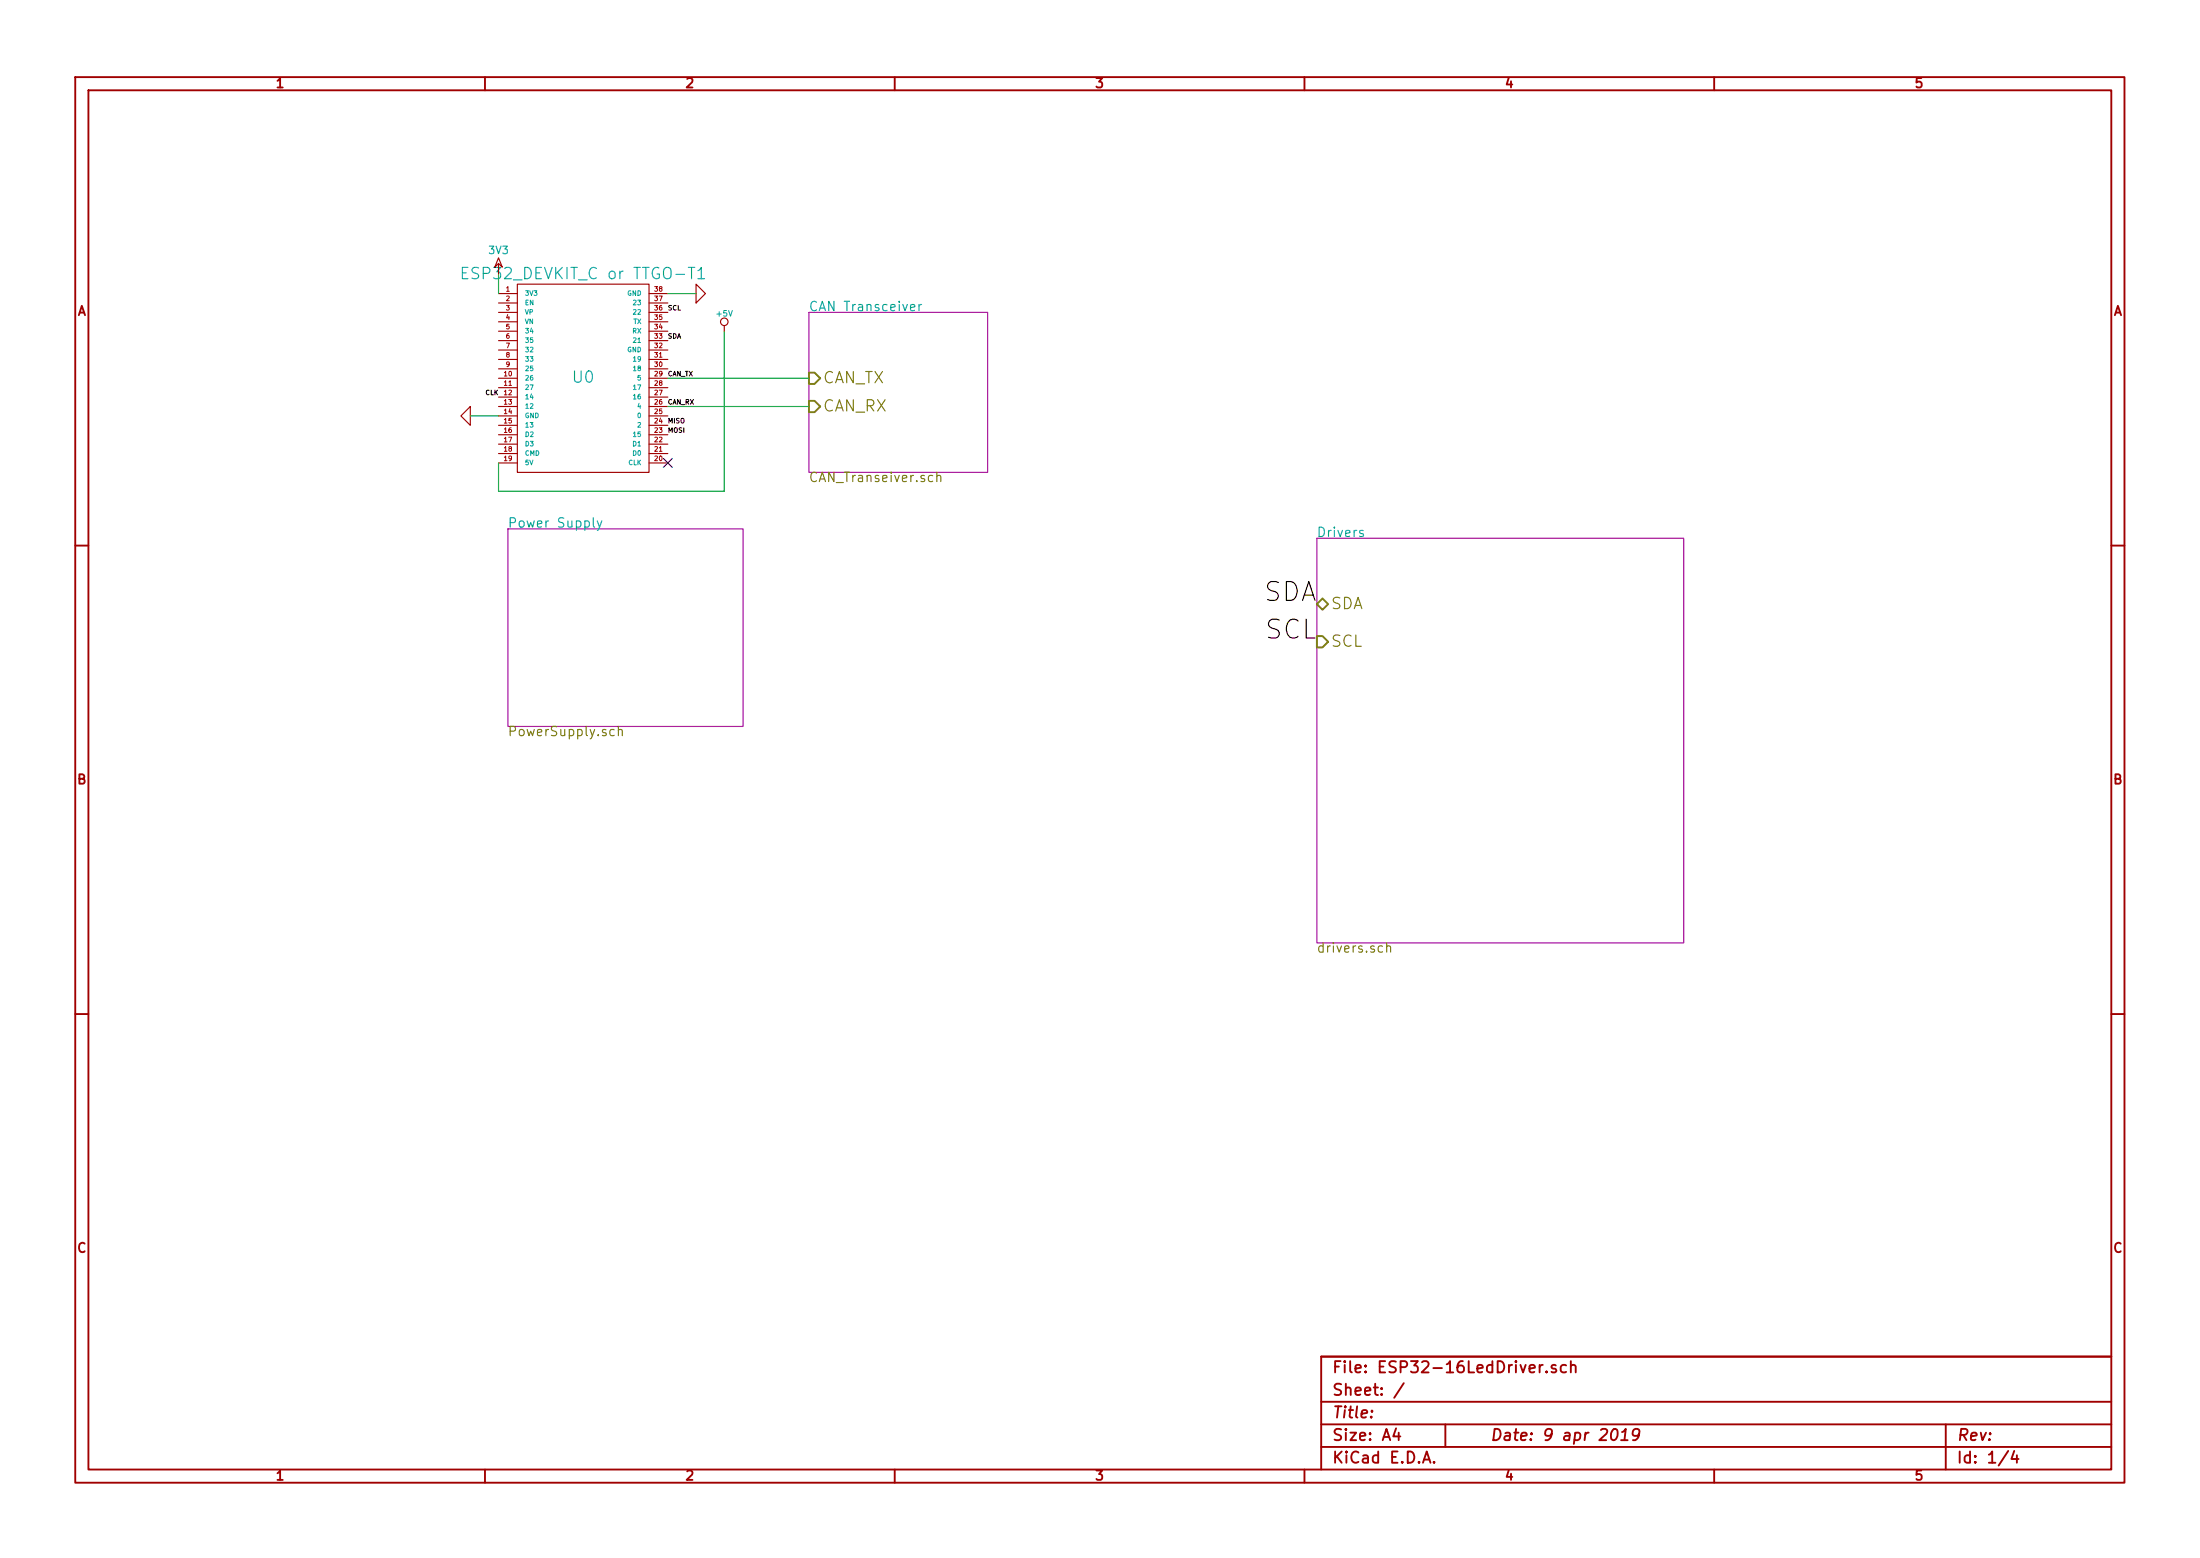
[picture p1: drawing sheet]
EESchema Schematic File Version 2
LIBS:power
LIBS:device
LIBS:transistors
LIBS:conn
LIBS:linear
LIBS:regul
LIBS:74xx
LIBS:cmos4000
LIBS:adc-dac
LIBS:memory
LIBS:xilinx
LIBS:special
LIBS:microcontrollers
LIBS:dsp
LIBS:microchip
LIBS:analog_switches
LIBS:motorola
LIBS:texas
LIBS:intel
LIBS:audio
LIBS:interface
LIBS:digital-audio
LIBS:philips
LIBS:display
LIBS:cypress
LIBS:siliconi
LIBS:opto
LIBS:atmel
LIBS:contrib
LIBS:valves
LIBS:esp32_devboards
LIBS:smalljumper
LIBS:sn65hvd233-ht
LIBS:lm2574n-5
LIBS:MCP23xxx
LIBS:tbd62x83a
LIBS:ESP32-16LedDriver-cache
EELAYER 27 0
EELAYER END
$Descr A4 11693 8268
encoding utf-8
Sheet 1 4
Title ""
Date "9 apr 2019"
Rev ""
Comp ""
Comment1 ""
Comment2 ""
Comment3 ""
Comment4 ""
$EndDescr
$Comp
L ESP32_DEVKIT_C U0
U 1 1
P 3100 2000
F 0 "U0" H 3100 2000 60  0000 C CNN
F 1 "ESP32_DEVKIT_C or TTGO-T1" H 3100 2550 60  0000 C CNN
F 2 "~" H 3100 2000 60  0000 C CNN
F 3 "~" H 3100 2000 60  0000 C CNN
	1    3100 2000
	1    0    0    -1  
$EndComp
Wire Wire Line
	3850 1750 3850 2600
Wire Wire Line
	3850 2600 2650 2600
Wire Wire Line
	2650 2600 2650 2450
$Comp
L GND #PWR01
U 1 1
P 2500 2200
F 0 "#PWR01" H 2500 2200 30  0001 C CNN
F 1 "GND" H 2500 2130 30  0001 C CNN
F 2 "" H 2500 2200 60  0000 C CNN
F 3 "" H 2500 2200 60  0000 C CNN
	1    2500 2200
	0    1    1    0   
$EndComp
Wire Wire Line
	2650 2200 2500 2200
$Comp
L +5V #PWR02
U 1 1
P 3850 1750
F 0 "#PWR02" H 3850 1840 20  0001 C CNN
F 1 "+5V" H 3850 1840 30  0000 C CNN
F 2 "" H 3850 1750 60  0000 C CNN
F 3 "" H 3850 1750 60  0000 C CNN
	1    3850 1750
	1    0    0    -1  
$EndComp
$Comp
L GND #PWR03
U 1 1
P 3700 1550
F 0 "#PWR03" H 3700 1550 30  0001 C CNN
F 1 "GND" H 3700 1480 30  0001 C CNN
F 2 "" H 3700 1550 60  0000 C CNN
F 3 "" H 3700 1550 60  0000 C CNN
	1    3700 1550
	0    -1   -1   0   
$EndComp
Wire Wire Line
	3700 1550 3550 1550
$Comp
L 3V3 #PWR04
U 1 1
P 2650 1450
F 0 "#PWR04" H 2650 1550 40  0001 C CNN
F 1 "3V3" H 2650 1575 40  0000 C CNN
F 2 "" H 2650 1450 60  0000 C CNN
F 3 "" H 2650 1450 60  0000 C CNN
	1    2650 1450
	1    0    0    -1  
$EndComp
Wire Wire Line
	2650 1450 2650 1550
NoConn ~ 3550 2450
Text Label 3550 2150 0    25   ~ 0
CAN_RX
Text Label 3550 2000 0    25   ~ 0
CAN_TX
Text Label 3550 1800 0    25   ~ 0
SDA
Text Label 3550 1650 0    25   ~ 0
SCL
Text Label 3550 2300 0    25   ~ 0
MOSI
Text Label 3550 2250 0    25   ~ 0
MISO
Text Label 2650 2100 2    25   ~ 0
CLK
$Sheet
S 4300 1650 950  850 
U 5C828AE5
F0 "CAN Transceiver" 50
F1 "CAN_Transeiver.sch" 50
F2 "CAN_TX" I L 4300 2000 60 
F3 "CAN_RX" I L 4300 2150 60 
$EndSheet
$Sheet
S 2700 2800 1250 1050
U 5C828B13
F0 "Power Supply" 50
F1 "PowerSupply.sch" 50
$EndSheet
Wire Wire Line
	4300 2000 3550 2000
Wire Wire Line
	4300 2150 3550 2150
$Sheet
S 7000 2850 1950 2150
U 5C73EAFA
F0 "Drivers" 50
F1 "drivers.sch" 50
F2 "SDA" B L 7000 3200 60 
F3 "SCL" I L 7000 3400 60 
$EndSheet
Text Label 7000 3200 2    100  ~ 0
SDA
Text Label 7000 3400 2    100  ~ 0
SCL
$EndSCHEMATC
